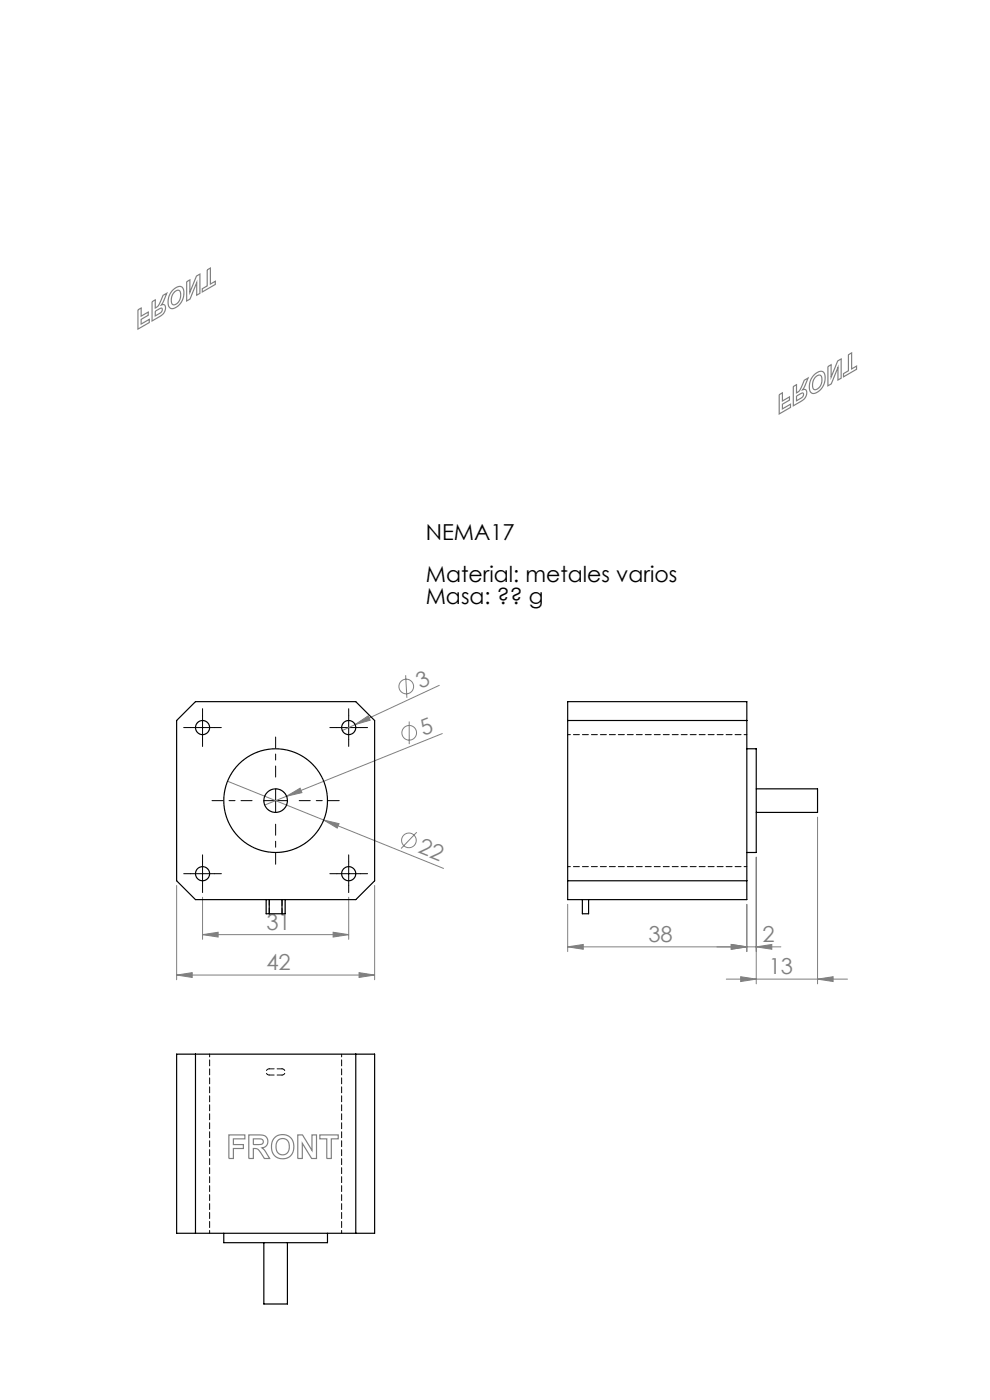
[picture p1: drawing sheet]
<svg xmlns="http://www.w3.org/2000/svg" width="210mm" height="297mm" viewBox="0 0 210 297" stroke-linecap="round" stroke-linejoin="round" font-family="sans-serif">
<g fill="none" stroke="#808080" stroke-width=".21">
<path d="M75.3 153.7l2.8-1.8 .4 .9zM75.3 153.7l-2.7 1.3M86 143.2l.3 4.8M86.8 153.1v4.8M93.2 145.4l-17.9 8.3M93.8 155.6l-37.7 15.2M48.3 165.7l20.4 8.3M60.8 168.9l2.9-1.7 .3 1zM68.7 174l3.2 .7-.4 1zM68.7 174l25.4 10.2M88.4 176.6l-3.3 3.4M173.4 173.3v35.4"/>
<path d="M37.5 187.8v20M43 198.3l3.3-.5v1zM43 190.3v9M43 198.3h31M70.7 197.8l3.3 .5-3.3 .5zM74 190.3v9M79.5 187.8v20M120.4 191.8v10.1M158.4 191.8v10.1M160.4 181.8v26.9M37.5 206.8l3.3-.5v1.1zM37.5 206.8h42"/>
<path d="M76.2 206.3l3.3 .5-3.3 .6zM120.4 200.9l3.3-.5v1zM120.4 200.9h45.2M154.1 207.7h25.7M155.1 200.4l3.3 .5-3.3 .5zM157.1 207.2l3.3 .5-3.3 .5zM160.4 200.9l3.3-.5v1zM173.4 207.7l3.3-.5v1z"/>
<circle cx="86.2" cy="145.6" r="1.56"/>
<circle cx="86.8" cy="155.5" r="1.56"/>
<circle cx="86.7" cy="178.3" r="1.56"/>
</g>
<g fill="none" stroke="#808080" stroke-width=".25">
<path d="M39.6 59.8l.7-.4v2.6l1.4-3.4 .7-.5v4.1l-.7 .4v-2.7l-1.4 3.5-.7 .5zM43.9 57.3l.7-.4v3.4l1.1-.6v.6l-2.8 1.6v-.6l1-.6zM29.3 65.7l.6-.4v1.8l1.5-.9v.7l-1.5 .8v1l1.8-1v.7l-2.4 1.4zM32.3 64l.6-.4v1.7a2.21 2.21 0 0 0 1.2-1.4l.5-1.2 .8-.5-1.2 2.5a.66 .66 0 0 1 .8 .1 .66 .66 0 0 1 .1 .9l-.1 .2a2.27 2.27 0 0 1-1.3 1.3l-1.4 .9zM32.9 66l.8-.4a.42 .42 0 0 1 .7-.1 .42 .42 0 0 1-.1 .6l-1.4 .9zM36.6 61.6l.5-.5a1.07 1.07 0 0 1 1.4-.3 1.07 1.07 0 0 1 .5 1.3 2.97 2.97 0 0 1-2.8 3.3 2.3 2.3 0 0 1-.2-2.9zM37 61.9a.72 .72 0 0 1 1-.3 .72 .72 0 0 1 .3 1 1.7 1.7 0 0 1-1.7 2 2.23 2.23 0 0 1 .4-2.7zM172.7 79.6l.5-.5a1.07 1.07 0 0 1 1.3-.3 1.07 1.07 0 0 1 .5 1.3 2.97 2.97 0 0 1-2.7 3.3 2.3 2.3 0 0 1-.3-2.9zM173.1 79.9a.72 .72 0 0 1 .9-.3 .72 .72 0 0 1 .4 1 1.7 1.7 0 0 1-1.8 2 2.24 2.24 0 0 1 .5-2.7zM175.6 77.8l.7-.4v2.6l1.4-3.4 .7-.5v4.1l-.7 .4v-2.7l-1.4 3.5-.7 .5zM180 75.3l.7-.4v3.4l1-.6v.6l-2.8 1.6v-.6l1.1-.6zM165.3 83.7l.7-.4v1.8l1.5-.9v.7l-1.5 .8v1l1.7-1v.7l-2.4 1.4z"/>
<path d="M168.3 82l.7-.4v1.7a2.21 2.21 0 0 0 1.1-1.4l.5-1.2 .8-.5-1.2 2.5a.66 .66 0 0 1 .9 .1 .66 .66 0 0 1 0 .9l-.1 .2a2.27 2.27 0 0 1-1.2 1.3l-1.5 .9zM169 84l.7-.4a.42 .42 0 0 1 .7-.1 .42 .42 0 0 1-.1 .6l-1.3 .9zM48.5 240.8h3.4v.8h-2.4v1.2h2.1v.8h-2.1v2.2h-1zM52.8 240.8h2.1a1.45 1.45 0 0 1 1.8 .7 1.45 1.45 0 0 1-.6 1.9l-.5 .1 .6 .6 1 1.7h-1.1l-.7-1.2a1.52 1.52 0 0 0-1.7-1v2.2h-.9zM53.7 241.6h.9a.87 .87 0 0 1 1.2 .8l-.4 .4h-1.7zM58.3 241.3a2.47 2.47 0 0 1 3.1-.2 2.47 2.47 0 0 1 .8 3 2.42 2.42 0 0 1-3 1.6 2.42 2.42 0 0 1-1.6-3.1l.3-.8zM59 241.9a1.47 1.47 0 0 1 1.8-.1 1.47 1.47 0 0 1 .6 1.7 1.45 1.45 0 0 1-1.7 1.5 1.45 1.45 0 0 1-1.1-1.9l.1-.8zM63.2 240.8h1l2 3.2v-3.2h.9v5h-1l-2-3.3v3.3h-.9zM67.8 240.8h4v.8h-1.5v4.2h-1v-4.2h-1.5z"/>
</g>
<path d="M53.5 169.8h-8.5M58.5 164.8v-8.5M58.5 174.8v8.5M63.5 169.8h8.5" fill="none" stroke="#000" stroke-width=".21" stroke-dasharray="15.2 1.3 1.3 1.3" stroke-dashoffset="12.9"/>
<g fill="none" stroke="#000" stroke-width=".21" stroke-dasharray="15.2 1.3 1.3 1.3">
<path d="M40.5 154.3h-1.5M43 151.8v-1.5M43 156.8v1.5M45.5 154.3h1.5M71.5 154.3h-1.5M74 151.8v-1.5M74 156.8v1.5M76.5 154.3h1.5M40.5 185.3h-1.5M43 182.8v-1.5M43 187.8v1.5M45.5 185.3h1.5"/>
<path d="M71.5 185.3h-1.5M74 182.8v-1.5M74 187.8v1.5M76.5 185.3h1.5"/>
</g>
<path d="M40.5 154.3h5M43 151.8v5M71.5 154.3h5M74 151.8v5M56 169.8h5M58.5 167.3v5M40.5 185.3h5M43 182.8v5M71.5 185.3h5M74 182.8v5" fill="none" stroke="#000" stroke-width=".21"/>
<g fill="#808080">
<path d="M60.8 168.9l2.9-1.7 .3 1z"/>
<path d="M75.3 153.7l2.8-1.8 .4 .9z"/>
<path d="M68.7 174l3.2 .7-.4 1z"/>
<path d="M155.1 200.4l3.3 .5-3.3 .5zM120.4 200.9l3.3-.5v1z"/>
<path d="M43 198.3l3.3-.5v1zM70.7 197.8l3.3 .5-3.3 .5zM37.5 206.8l3.3-.5v1.1zM76.2 206.3l3.3 .5-3.3 .6zM155.1 200.4l3.3 .5-3.3 .5zM160.4 200.9l3.3-.5v1zM157.1 207.2l3.3 .5-3.3 .5zM173.4 207.7l3.3-.5v1z"/>
</g>
<g fill="none" stroke="#000" stroke-width=".25">
<path d="M37.5 152.8l4-4h34l4 4v34l-4 4h-34l-4-4zM120.4 148.8h38v42h-38zM120.4 152.8h38M158.4 158.8h2v22h-2M160.4 167.3h13v5h-13M56.5 190.8v3h.6M57.1 190.8v3M57.1 193.8h2.7M59.8 190.8v3M60.5 190.8v3h-.7M120.4 186.8h38M123.5 190.8v3h1.4v-3"/>
<path d="M37.5 223.6h42v38h-42zM41.5 223.6v38M75.5 223.6v38M47.5 261.6v2h22v-2M56 263.6v13h5v-13"/>
<circle cx="43" cy="154.3" r="1.5"/>
<circle cx="74" cy="154.3" r="1.5"/>
<circle cx="58.5" cy="169.8" r="11"/>
<circle cx="58.5" cy="169.8" r="2.5"/>
<circle cx="43" cy="185.3" r="1.5"/>
<circle cx="74" cy="185.3" r="1.5"/>
</g>
<path d="M57.1 193.8v-3M59.8 193.8v-3" fill="none" stroke="#000" stroke-width=".21" stroke-dasharray="1.3 .6" stroke-dashoffset=".1"/>
<path d="M120.4 155.8h38M158.4 183.8h-38M72.5 223.6v38M44.5 261.6v-38" fill="none" stroke="#000" stroke-width=".21" stroke-dasharray="1.3 .6" stroke-dashoffset=".7"/>
<path d="M57.1 228.1a.66 .66 0 0 1-.6-.7 .66 .66 0 0 1 .6-.7M59.8 226.7a.66 .66 0 0 1 .7 .7 .66 .66 0 0 1-.7 .7" fill="none" stroke="#000" stroke-width=".21" stroke-dasharray="1.3 .6" stroke-dashoffset=".6"/>
<path d="M57.1 226.7h2.7M59.8 228.1h-2.7" fill="none" stroke="#000" stroke-width=".21" stroke-dasharray="1.3 .6" stroke-dashoffset=".2"/>
<g font-size="4.7">
<text x="90.3" y="114.5">NEMA17</text>
<text x="90.3" y="123.6">Material: metales varios</text>
<text x="90.3" y="128.1">Masa: ?? g</text>
</g>
<g font-size="4.7" fill="#808080">
<text x="89.2" y="146.1" transform="rotate(-25 89.2 146.1)">3</text>
<text x="89.8" y="156.1" transform="rotate(-22 89.8 156.1)">5</text>
<text x="88.5" y="180.8" transform="rotate(22 88.5 180.8)">22</text>
<text x="56.5" y="197.3">31</text>
<text x="137.6" y="199.9">38</text>
<text x="161.8" y="199.9">2</text>
<text x="56.5" y="205.8">42</text>
<text x="163.1" y="206.7">13</text>
</g>
</svg>
